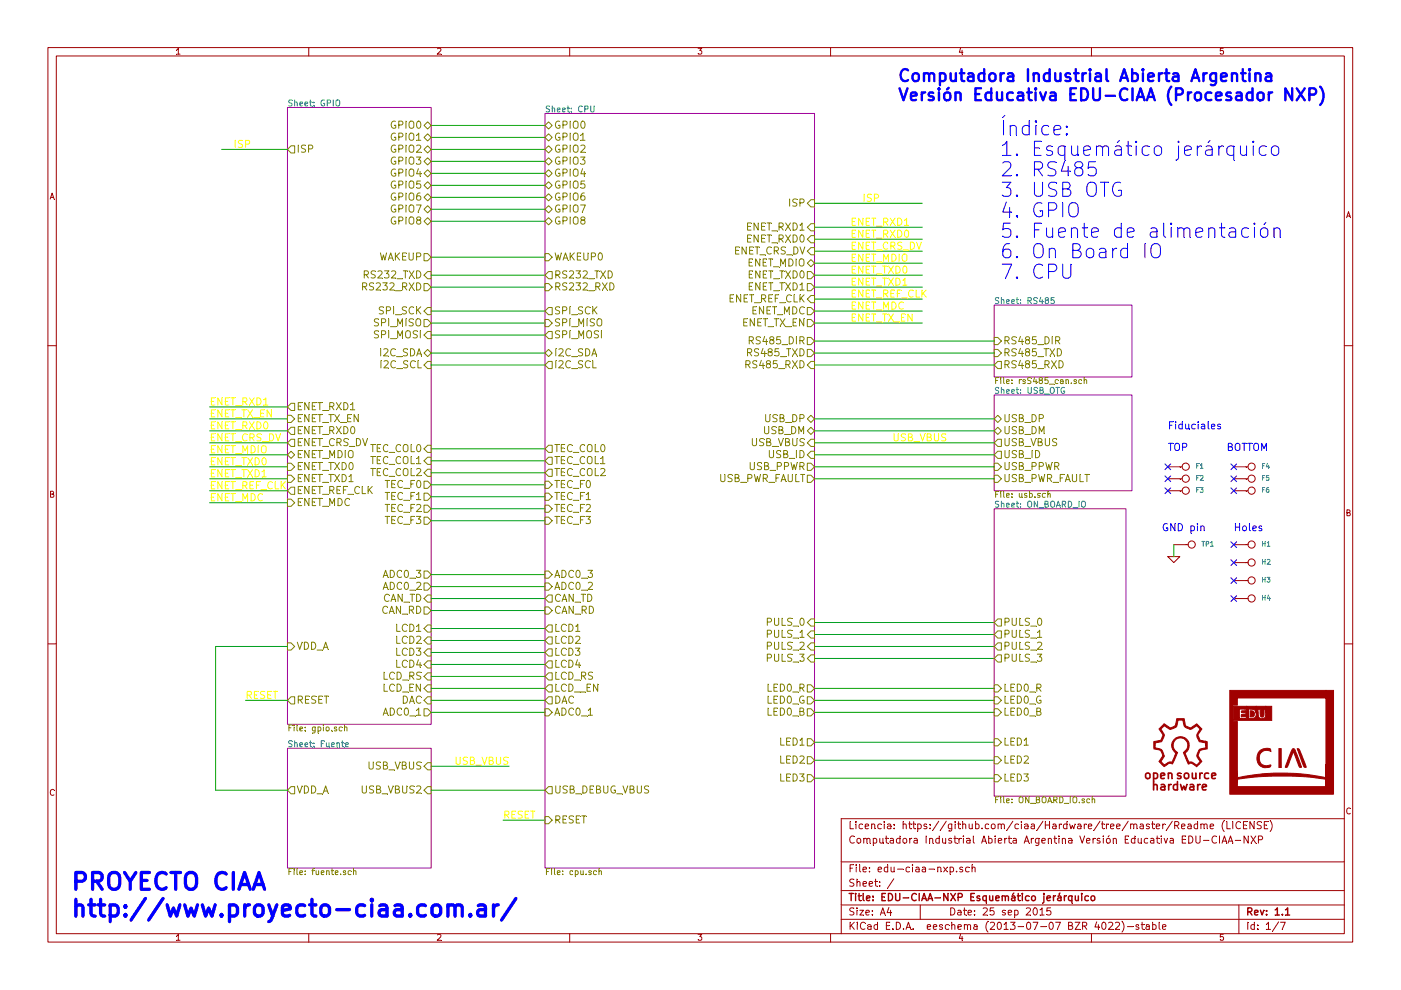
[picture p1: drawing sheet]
EESchema Schematic File Version 2
LIBS:edu-ciaa-nxp
LIBS:edu-ciaa-nxp-cache
EELAYER 27 0
EELAYER END
$Descr A4 11693 8268
encoding utf-8
Sheet 1 7
Title "EDU-CIAA-NXP Esquemático jerárquico"
Date "25 sep 2015"
Rev "1.1"
Comp ""
Comment1 "Computadora Industrial Abierta Argentina Versión Educativa EDU-CIAA-NXP"
Comment2 "Licencia: https://github.com/ciaa/Hardware/tree/master/Readme (LICENSE)"
Comment3 ""
Comment4 ""
$EndDescr
$Sheet
S 8300 2550 1150 600 
U 52C1F703
F0 "RS485" 50
F1 "rsS485_can.sch" 50
F2 "RS485_RXD" O L 8300 3050 60 
F3 "RS485_DIR" I L 8300 2850 60 
F4 "RS485_TXD" I L 8300 2950 60 
$EndSheet
$Sheet
S 8300 3300 1150 800 
U 52C66C60
F0 "USB_OTG" 50
F1 "usb.sch" 50
F2 "USB_VBUS" O L 8300 3700 60 
F3 "USB_DM" B L 8300 3600 60 
F4 "USB_DP" B L 8300 3500 60 
F5 "USB_ID" O L 8300 3800 60 
F6 "USB_PPWR" I L 8300 3900 60 
F7 "USB_PWR_FAULT" I L 8300 4000 60 
$EndSheet
Wire Wire Line
	6800 3500 8300 3500
Wire Wire Line
	8300 3600 6800 3600
Wire Wire Line
	6800 3700 8300 3700
Wire Wire Line
	8300 3800 6800 3800
Wire Wire Line
	8300 2850 6800 2850
Wire Wire Line
	8300 3050 6800 3050
Wire Wire Line
	6800 2700 7700 2700
Wire Wire Line
	6800 2100 7700 2100
Wire Wire Line
	7700 2200 6800 2200
Wire Wire Line
	6800 2300 7700 2300
Wire Wire Line
	7700 2400 6800 2400
Wire Wire Line
	6800 2500 7700 2500
Wire Wire Line
	7700 2600 6800 2600
Wire Wire Line
	4200 6850 4550 6850
Text Label 4200 6850 0    60   ~ 0
RESET
Text Label 4250 6400 2    60   ~ 0
USB_VBUS
Wire Wire Line
	4250 6400 3600 6400
Wire Wire Line
	4550 1650 3600 1650
Wire Wire Line
	4550 1550 3600 1550
Wire Wire Line
	3600 1450 4550 1450
Wire Wire Line
	4550 1350 3600 1350
Wire Wire Line
	4550 1250 3600 1250
Wire Wire Line
	3600 1150 4550 1150
Wire Wire Line
	4550 1050 3600 1050
Wire Wire Line
	4550 2800 3600 2800
Wire Wire Line
	3600 2700 4550 2700
Wire Wire Line
	4550 2600 3600 2600
Text Notes 8350 1150 0    118  ~ 0
Índice:\n1. Esquemático jerárquico\n2. RS485\n3. USB OTG\n4. GPIO\n5. Fuente de alimentación\n6. On Board IO\n7. CPU\n
Wire Wire Line
	3600 2150 4550 2150
Wire Wire Line
	3600 1750 4550 1750
Wire Wire Line
	3600 1850 4550 1850
$Comp
L CONN_1 H1
U 1 1
P 10450 4550
F 0 "H1" H 10530 4550 40  0000 L CNN
F 1 "4mm" H 10450 4605 157 0001 C CNN
F 2 "" H 10450 4550 60  0000 C CNN
F 3 "" H 10450 4550 60  0000 C CNN
	1    10450 4550
	1    0    0    -1  
$EndComp
$Comp
L CONN_1 H2
U 1 1
P 10450 4700
F 0 "H2" H 10530 4700 40  0000 L CNN
F 1 "4mm" H 10450 4755 157 0001 C CNN
F 2 "" H 10450 4700 60  0000 C CNN
F 3 "" H 10450 4700 60  0000 C CNN
	1    10450 4700
	1    0    0    -1  
$EndComp
$Comp
L CONN_1 H3
U 1 1
P 10450 4850
F 0 "H3" H 10530 4850 40  0000 L CNN
F 1 "4mm" H 10450 4905 157 0001 C CNN
F 2 "" H 10450 4850 60  0000 C CNN
F 3 "" H 10450 4850 60  0000 C CNN
	1    10450 4850
	1    0    0    -1  
$EndComp
$Comp
L CONN_1 H4
U 1 1
P 10450 5000
F 0 "H4" H 10530 5000 40  0000 L CNN
F 1 "4mm" H 10450 5055 157 0001 C CNN
F 2 "" H 10450 5000 60  0000 C CNN
F 3 "" H 10450 5000 60  0000 C CNN
	1    10450 5000
	1    0    0    -1  
$EndComp
$Comp
L CONN_1 F1
U 1 1
P 9900 3900
F 0 "F1" H 9980 3900 40  0000 L CNN
F 1 "fiducial" H 9900 3955 157 0001 C CNN
F 2 "" H 9900 3900 60  0000 C CNN
F 3 "" H 9900 3900 60  0000 C CNN
	1    9900 3900
	1    0    0    -1  
$EndComp
$Comp
L CONN_1 F2
U 1 1
P 9900 4000
F 0 "F2" H 9980 4000 40  0000 L CNN
F 1 "fiducial" H 9900 4055 157 0001 C CNN
F 2 "" H 9900 4000 60  0000 C CNN
F 3 "" H 9900 4000 60  0000 C CNN
	1    9900 4000
	1    0    0    -1  
$EndComp
$Comp
L CONN_1 F3
U 1 1
P 9900 4100
F 0 "F3" H 9980 4100 40  0000 L CNN
F 1 "fiducial" H 9900 4155 157 0001 C CNN
F 2 "" H 9900 4100 60  0000 C CNN
F 3 "" H 9900 4100 60  0000 C CNN
	1    9900 4100
	1    0    0    -1  
$EndComp
$Comp
L CONN_1 F4
U 1 1
P 10450 3900
F 0 "F4" H 10530 3900 40  0000 L CNN
F 1 "fiducial" H 10450 3955 157 0001 C CNN
F 2 "" H 10450 3900 60  0000 C CNN
F 3 "" H 10450 3900 60  0000 C CNN
	1    10450 3900
	1    0    0    -1  
$EndComp
$Comp
L CONN_1 F5
U 1 1
P 10450 4000
F 0 "F5" H 10530 4000 40  0000 L CNN
F 1 "fiducial" H 10450 4055 157 0001 C CNN
F 2 "" H 10450 4000 60  0000 C CNN
F 3 "" H 10450 4000 60  0000 C CNN
	1    10450 4000
	1    0    0    -1  
$EndComp
$Comp
L CONN_1 F6
U 1 1
P 10450 4100
F 0 "F6" H 10530 4100 40  0000 L CNN
F 1 "fiducial" H 10450 4155 157 0001 C CNN
F 2 "" H 10450 4100 60  0000 C CNN
F 3 "" H 10450 4100 60  0000 C CNN
	1    10450 4100
	1    0    0    -1  
$EndComp
Text Notes 9750 3600 0    60   ~ 0
Fiduciales\n\nTOP       BOTTOM
Wire Wire Line
	1750 3400 2400 3400
Text Label 7100 1900 0    60   ~ 0
ENET_RXD1
Text Label 1750 3400 0    60   ~ 0
ENET_RXD1
Wire Wire Line
	6800 1900 7700 1900
Text Label 7100 2700 0    60   ~ 0
ENET_TX_EN
Wire Wire Line
	1750 3500 2400 3500
Text Label 1750 3500 0    60   ~ 0
ENET_TX_EN
Wire Wire Line
	6800 5500 8300 5500
Wire Wire Line
	6800 5200 8300 5200
Wire Wire Line
	8300 5300 6800 5300
Wire Wire Line
	6800 5400 8300 5400
Wire Wire Line
	3600 3750 4550 3750
Text Label 7100 2000 0    60   ~ 0
ENET_RXD0
Wire Wire Line
	6800 2000 7700 2000
Wire Wire Line
	1750 3600 2400 3600
Text Label 1750 3600 0    60   ~ 0
ENET_RXD0
Wire Wire Line
	1750 3700 2400 3700
Text Label 1750 3700 0    60   ~ 0
ENET_CRS_DV
Wire Wire Line
	1750 3800 2400 3800
Text Label 1750 3800 0    60   ~ 0
ENET_MDIO
Wire Wire Line
	1750 3900 2400 3900
Text Label 1750 3900 0    60   ~ 0
ENET_TXD0
Text Label 7100 2100 0    60   ~ 0
ENET_CRS_DV
Text Label 7100 2200 0    60   ~ 0
ENET_MDIO
Text Label 7100 2300 0    60   ~ 0
ENET_TXD0
Text Label 7100 2400 0    60   ~ 0
ENET_TXD1
Text Label 7100 2500 0    60   ~ 0
ENET_REF_CLK
Text Label 7100 2600 0    60   ~ 0
ENET_MDC
Wire Wire Line
	2400 4000 1750 4000
Wire Wire Line
	1750 4100 2400 4100
Wire Wire Line
	2400 4200 1750 4200
Text Label 1750 4000 0    60   ~ 0
ENET_TXD1
Text Label 1750 4100 0    60   ~ 0
ENET_REF_CLK
Text Label 1750 4200 0    60   ~ 0
ENET_MDC
$Sheet
S 2400 900  1200 5150
U 52CA0F12
F0 "GPIO" 50
F1 "gpio.sch" 50
F2 "GPIO0" B R 3600 1050 60 
F3 "GPIO2" B R 3600 1250 60 
F4 "GPIO4" B R 3600 1450 60 
F5 "GPIO8" B R 3600 1850 60 
F6 "GPIO1" B R 3600 1150 60 
F7 "GPIO3" B R 3600 1350 60 
F8 "GPIO5" B R 3600 1550 60 
F9 "GPIO7" B R 3600 1750 60 
F10 "I2C_SDA" B R 3600 2950 60 
F11 "I2C_SCL" I R 3600 3050 60 
F12 "SPI_MISO" O R 3600 2700 60 
F13 "SPI_MOSI" I R 3600 2800 60 
F14 "SPI_SCK" I R 3600 2600 60 
F15 "GPIO6" B R 3600 1650 60 
F16 "ENET_RXD1" O L 2400 3400 60 
F17 "ENET_TX_EN" I L 2400 3500 60 
F18 "TEC_COL0" I R 3600 3750 60 
F19 "ENET_RXD0" O L 2400 3600 60 
F20 "ENET_CRS_DV" O L 2400 3700 60 
F21 "ENET_MDIO" B L 2400 3800 60 
F22 "ENET_TXD0" I L 2400 3900 60 
F23 "ENET_REF_CLK" O L 2400 4100 60 
F24 "ENET_TXD1" I L 2400 4000 60 
F25 "TEC_F0" O R 3600 4050 60 
F26 "ADC0_1" O R 3600 5950 60 
F27 "TEC_F1" O R 3600 4150 60 
F28 "DAC" I R 3600 5850 60 
F29 "TEC_F2" O R 3600 4250 60 
F30 "TEC_F3" O R 3600 4350 60 
F31 "LCD1" I R 3600 5250 60 
F32 "LCD2" I R 3600 5350 60 
F33 "LCD3" I R 3600 5450 60 
F34 "LCD_RS" I R 3600 5650 60 
F35 "LCD_EN" I R 3600 5750 60 
F36 "LCD4" I R 3600 5550 60 
F37 "CAN_RD" O R 3600 5100 60 
F38 "CAN_TD" I R 3600 5000 60 
F39 "WAKEUP" O R 3600 2150 60 
F40 "TEC_COL1" I R 3600 3850 60 
F41 "TEC_COL2" I R 3600 3950 60 
F42 "ISP" O L 2400 1250 60 
F43 "ADC0_3" O R 3600 4800 60 
F44 "ADC0_2" O R 3600 4900 60 
F45 "RS232_TXD" I R 3600 2300 60 
F46 "RS232_RXD" O R 3600 2400 60 
F47 "ENET_MDC" I L 2400 4200 60 
F48 "VDD_A" I L 2400 5400 60 
F49 "RESET" O L 2400 5850 60 
$EndSheet
Wire Wire Line
	4550 4050 3600 4050
Wire Wire Line
	3600 5950 4550 5950
Wire Wire Line
	4550 4150 3600 4150
Wire Wire Line
	4550 5850 3600 5850
Wire Wire Line
	4550 4250 3600 4250
Wire Wire Line
	3600 4350 4550 4350
Wire Wire Line
	4550 5250 3600 5250
Wire Wire Line
	3600 5350 4550 5350
Wire Wire Line
	4550 5450 3600 5450
Wire Wire Line
	4550 5650 3600 5650
Wire Wire Line
	4550 5550 3600 5550
Wire Wire Line
	3600 5750 4550 5750
Wire Wire Line
	8300 6350 6800 6350
Wire Wire Line
	8300 6500 6800 6500
Wire Wire Line
	4550 5000 3600 5000
Wire Wire Line
	3600 5100 4550 5100
Wire Wire Line
	3600 3850 4550 3850
Wire Wire Line
	4550 3950 3600 3950
Wire Wire Line
	3600 4800 4550 4800
Wire Wire Line
	6800 1700 7700 1700
Text Label 7200 1700 0    60   ~ 0
ISP
Wire Wire Line
	2400 1250 1850 1250
Text Label 1950 1250 0    60   ~ 0
ISP
Wire Wire Line
	4550 4900 3600 4900
$Sheet
S 2400 6250 1200 1000
U 52C2B8A1
F0 "Fuente" 50
F1 "fuente.sch" 50
F2 "USB_VBUS" I R 3600 6400 60 
F3 "USB_VBUS2" I R 3600 6600 60 
F4 "VDD_A" O L 2400 6600 60 
$EndSheet
Wire Wire Line
	4550 6600 3600 6600
Wire Wire Line
	3600 2950 4550 2950
Wire Wire Line
	4550 3050 3600 3050
Wire Wire Line
	4550 2300 3600 2300
Wire Wire Line
	4550 2400 3600 2400
Wire Wire Line
	6800 5750 8300 5750
Wire Wire Line
	8300 5850 6800 5850
Wire Wire Line
	6800 5950 8300 5950
Wire Wire Line
	8300 6200 6800 6200
NoConn ~ 9750 3900
NoConn ~ 9750 4000
NoConn ~ 9750 4100
NoConn ~ 10300 3900
NoConn ~ 10300 4000
NoConn ~ 10300 4100
NoConn ~ 10300 4550
NoConn ~ 10300 4700
NoConn ~ 10300 4850
NoConn ~ 10300 5000
Wire Wire Line
	2400 5850 2050 5850
Text Label 2050 5850 0    60   ~ 0
RESET
Text Label 7450 3700 0    60   ~ 0
USB_VBUS
Wire Wire Line
	6800 2950 8300 2950
$Comp
L LOGO #G2
U 1 1
P 10700 6200
F 0 "#G2" H 10700 5797 60  0001 C CNN
F 1 "LOGO" H 10700 6603 60  0001 C CNN
F 2 "" H 10700 6200 60  0000 C CNN
F 3 "" H 10700 6200 60  0000 C CNN
	1    10700 6200
	1    0    0    -1  
$EndComp
Text Notes 10300 4450 0    60   ~ 0
Holes
Wire Wire Line
	6800 3900 8300 3900
Wire Wire Line
	8300 4000 6800 4000
Wire Wire Line
	2400 6600 1800 6600
Wire Wire Line
	1800 6600 1800 5400
Wire Wire Line
	1800 5400 2400 5400
$Comp
L OSHWA #G1
U 1 1
P 9850 6300
F 0 "#G1" H 9820 6700 60  0001 C CNN
F 1 "OSHWA" H 9850 6603 60  0001 C CNN
F 2 "~" H 9850 6300 60  0000 C CNN
F 3 "~" H 9850 6300 60  0000 C CNN
	1    9850 6300
	1    0    0    -1  
$EndComp
$Sheet
S 4550 950  2250 6300
U 52C1CAF4
F0 "CPU" 50
F1 "cpu.sch" 50
F2 "ENET_RXD1" I R 6800 1900 60 
F3 "ENET_TX_EN" O R 6800 2700 60 
F4 "GPIO0" B L 4550 1050 60 
F5 "GPIO1" B L 4550 1150 60 
F6 "ENET_RXD0" I R 6800 2000 60 
F7 "ENET_CRS_DV" I R 6800 2100 60 
F8 "ENET_MDIO" B R 6800 2200 60 
F9 "ENET_TXD0" O R 6800 2300 60 
F10 "ENET_REF_CLK" I R 6800 2500 60 
F11 "ENET_TXD1" O R 6800 2400 60 
F12 "GPIO2" B L 4550 1250 60 
F13 "GPIO3" B L 4550 1350 60 
F14 "SPI_SCK" O L 4550 2600 60 
F15 "RS232_TXD" O L 4550 2300 60 
F16 "RS232_RXD" I L 4550 2400 60 
F17 "SPI_MISO" I L 4550 2700 60 
F18 "SPI_MOSI" O L 4550 2800 60 
F19 "RS485_DIR" O R 6800 2850 60 
F20 "USB_DP" B R 6800 3500 60 
F21 "USB_DM" B R 6800 3600 60 
F22 "USB_VBUS" I R 6800 3700 60 
F23 "USB_ID" I R 6800 3800 60 
F24 "ENET_MDC" O R 6800 2600 60 
F25 "RS485_RXD" I R 6800 3050 60 
F26 "PULS_0" I R 6800 5200 60 
F27 "PULS_1" I R 6800 5300 60 
F28 "PULS_2" I R 6800 5400 60 
F29 "PULS_3" I R 6800 5500 60 
F30 "TEC_COL0" O L 4550 3750 60 
F31 "TEC_F0" I L 4550 4050 60 
F32 "ADC0_1" I L 4550 5950 60 
F33 "TEC_F1" I L 4550 4150 60 
F34 "DAC" O L 4550 5850 60 
F35 "TEC_F3" I L 4550 4350 60 
F36 "TEC_F2" I L 4550 4250 60 
F37 "LCD1" O L 4550 5250 60 
F38 "LCD2" O L 4550 5350 60 
F39 "LCD3" O L 4550 5450 60 
F40 "LCD_RS" O L 4550 5650 60 
F41 "LCD__EN" O L 4550 5750 60 
F42 "LCD4" O L 4550 5550 60 
F43 "GPIO4" B L 4550 1450 60 
F44 "CAN_RD" I L 4550 5100 60 
F45 "CAN_TD" O L 4550 5000 60 
F46 "GPIO5" B L 4550 1550 60 
F47 "WAKEUP0" I L 4550 2150 60 
F48 "TEC_COL1" O L 4550 3850 60 
F49 "TEC_COL2" O L 4550 3950 60 
F50 "GPIO6" B L 4550 1650 60 
F51 "ADC0_3" I L 4550 4800 60 
F52 "ISP" I R 6800 1700 60 
F53 "ADC0_2" I L 4550 4900 60 
F54 "GPIO8" B L 4550 1850 60 
F55 "GPIO7" B L 4550 1750 60 
F56 "USB_DEBUG_VBUS" O L 4550 6600 60 
F57 "I2C_SCL" O L 4550 3050 60 
F58 "I2C_SDA" B L 4550 2950 60 
F59 "LED0_R" O R 6800 5750 60 
F60 "LED0_G" O R 6800 5850 60 
F61 "LED0_B" O R 6800 5950 60 
F62 "RS485_TXD" O R 6800 2950 60 
F63 "LED2" O R 6800 6350 60 
F64 "LED1" O R 6800 6200 60 
F65 "LED3" O R 6800 6500 60 
F66 "USB_PPWR" O R 6800 3900 60 
F67 "USB_PWR_FAULT" O R 6800 4000 60 
F68 "RESET" I L 4550 6850 60 
$EndSheet
$Sheet
S 8300 4250 1100 2400
U 53A4ECDD
F0 "ON_BOARD_IO" 50
F1 "ON_BOARD_IO.sch" 50
F2 "PULS_0" O L 8300 5200 60 
F3 "PULS_1" O L 8300 5300 60 
F4 "PULS_2" O L 8300 5400 60 
F5 "PULS_3" O L 8300 5500 60 
F6 "LED0_B" I L 8300 5950 60 
F7 "LED0_G" I L 8300 5850 60 
F8 "LED0_R" I L 8300 5750 60 
F9 "LED2" I L 8300 6350 60 
F10 "LED1" I L 8300 6200 60 
F11 "LED3" I L 8300 6500 60 
$EndSheet
Text Notes 7500 700  0    100  ~ 20
Computadora Industrial Abierta Argentina\nVersión Educativa EDU-CIAA (Procesador NXP)
Text Notes 600  7450 0    140  ~ 28
PROYECTO CIAA\nhttp://www.proyecto-ciaa.com.ar/
Text Notes 9700 4450 0    60   ~ 0
GND pin
$Comp
L CONN_1 TP1
U 1 1
P 9950 4550
F 0 "TP1" H 10030 4550 40  0000 L CNN
F 1 "4mm" H 9950 4605 157 0001 C CNN
F 2 "" H 9950 4550 60  0000 C CNN
F 3 "" H 9950 4550 60  0000 C CNN
	1    9950 4550
	1    0    0    -1  
$EndComp
$Comp
L GND #PWR01
U 1 1
P 9800 4650
F 0 "#PWR01" H 9800 4650 30  0001 C CNN
F 1 "GND" H 9800 4580 30  0001 C CNN
F 2 "" H 9800 4650 60  0000 C CNN
F 3 "" H 9800 4650 60  0000 C CNN
	1    9800 4650
	1    0    0    -1  
$EndComp
Wire Wire Line
	9800 4650 9800 4550
$EndSCHEMATC
